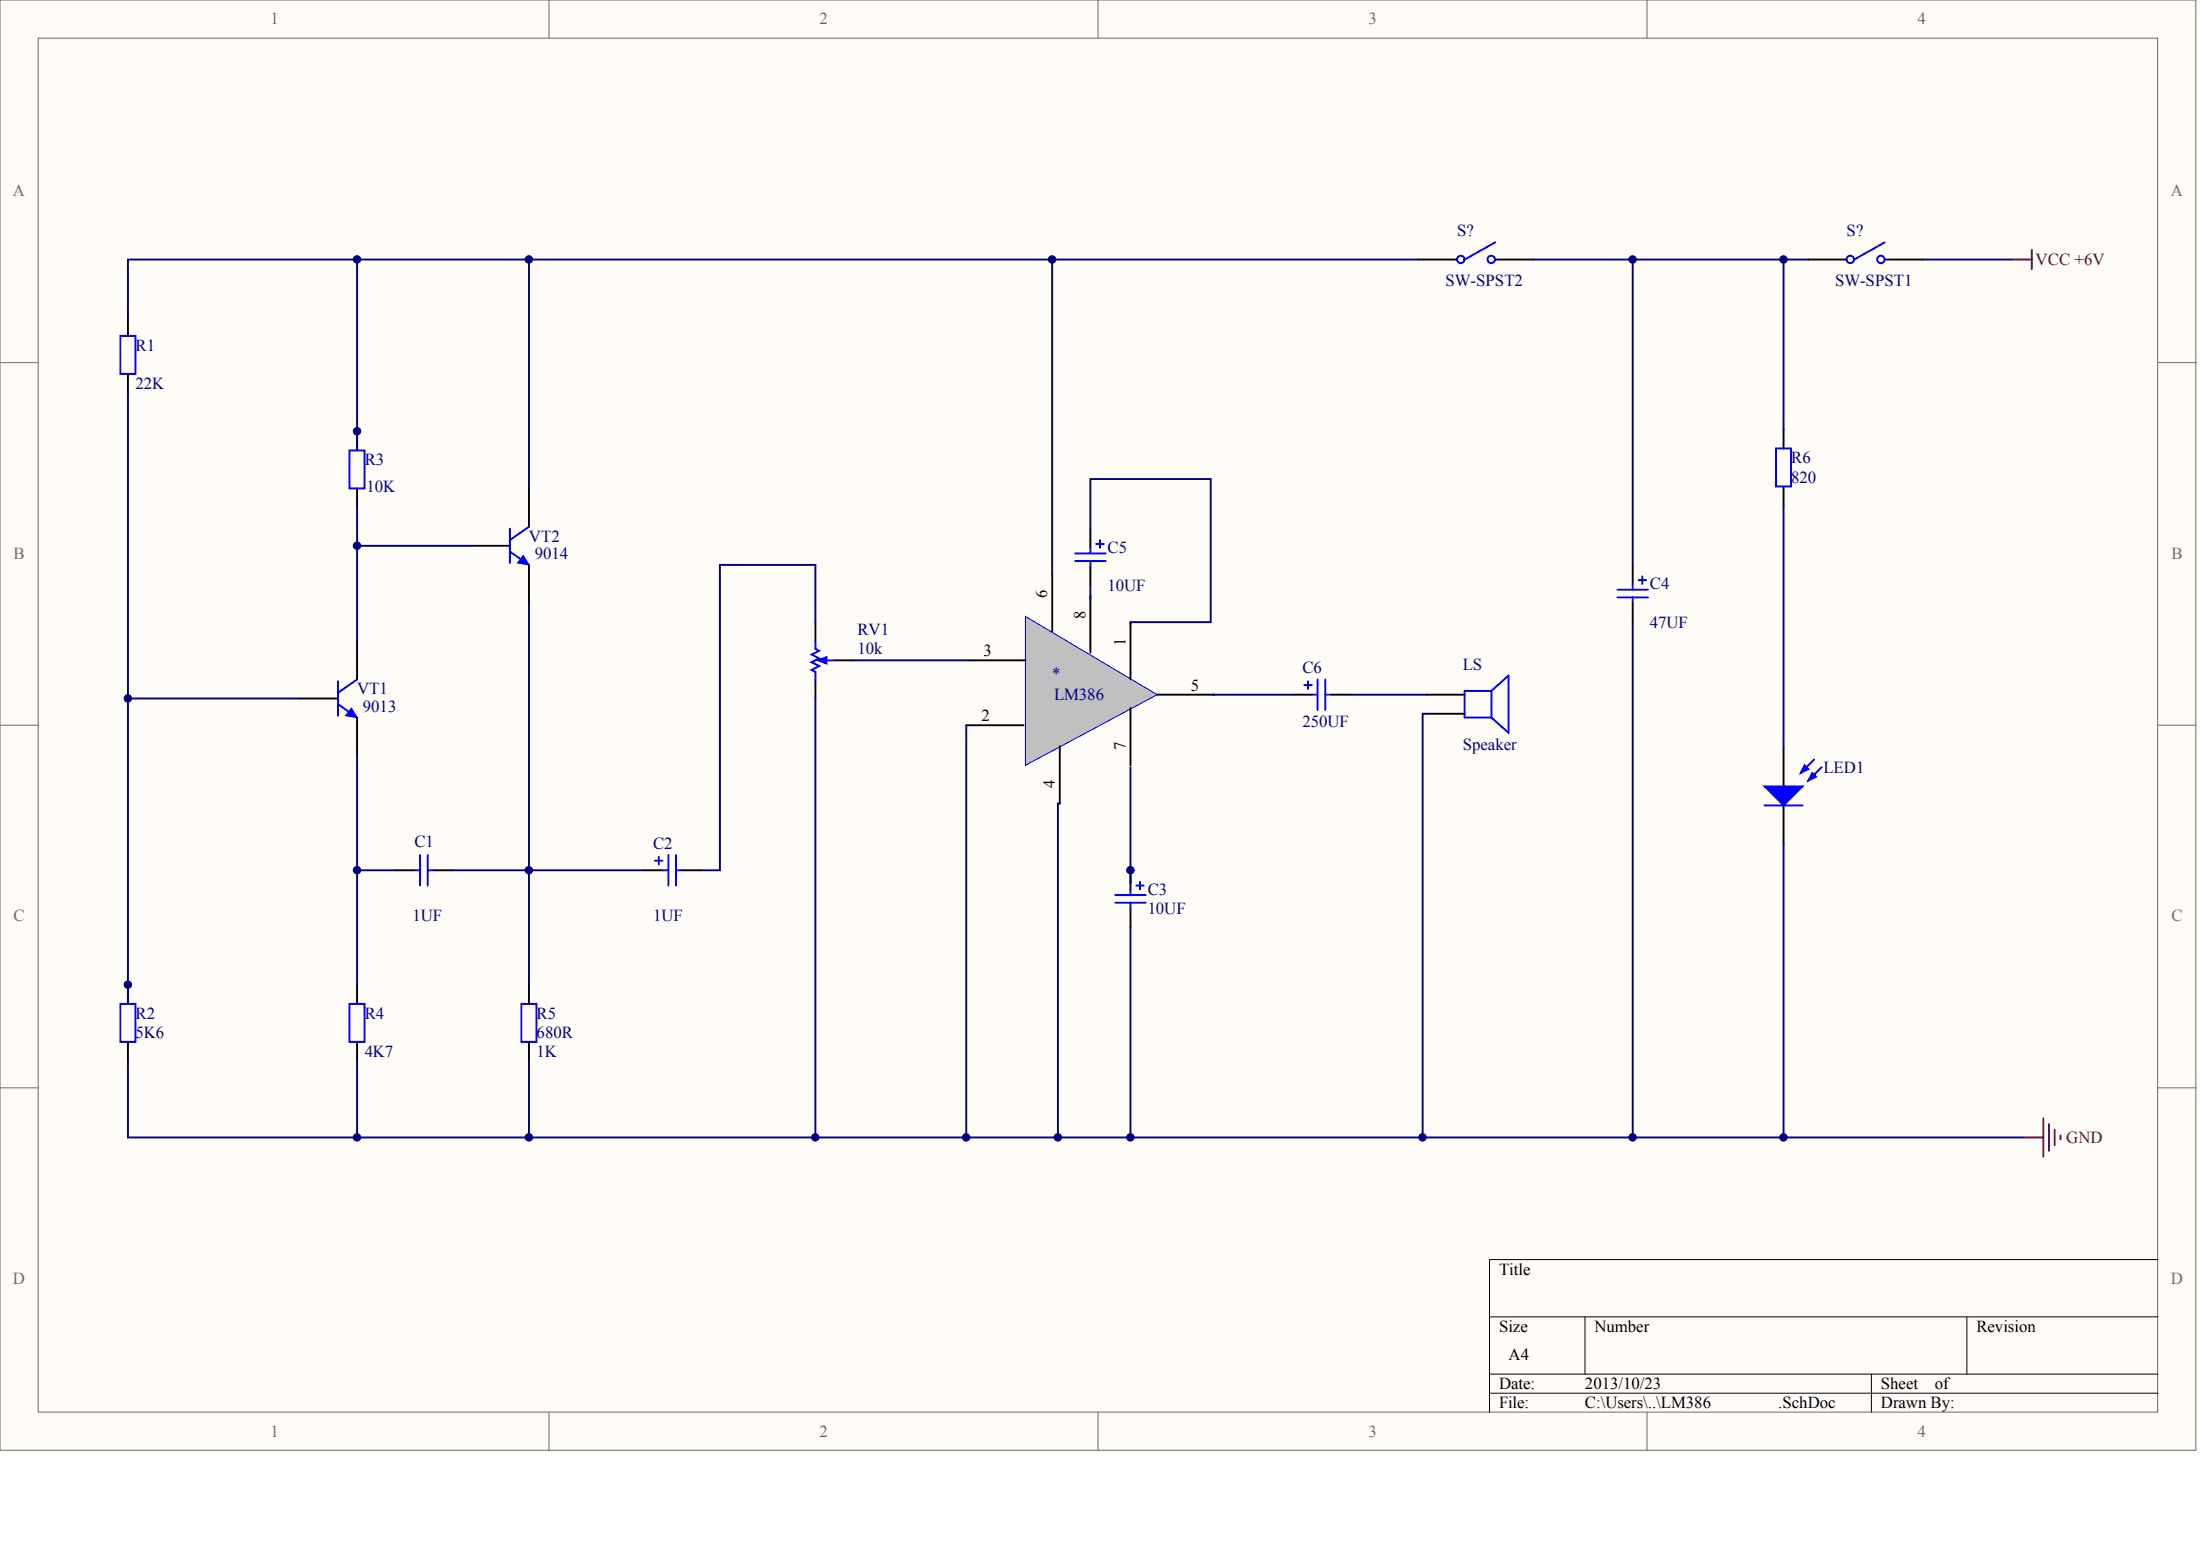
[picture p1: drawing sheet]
<svg xmlns="http://www.w3.org/2000/svg" width="840mm" height="594mm" viewBox="0 0 840 594" stroke-linecap="round" stroke-linejoin="round" font-family="sans-serif">
<g fill="#fffcf8" stroke="#696969" stroke-width=".38">
<path d="M0 0h838v553.4h-838z"/>
<path d="M14.6 14.6h808.8v524.2h-808.8z"/>
</g>
<path d="M209.5 0v14.6M419 0v14.6M628.6 0v14.6M0 138.4h14.6M823.5 138.4h14.6M0 276.7h14.6M823.5 276.7h14.6M0 415.1h14.6M823.5 415.1h14.6M209.5 538.9v14.5M419 538.9v14.5M628.6 538.9v14.5" fill="none" stroke="#696969" stroke-width=".38"/>
<path d="M823.5 480.6h-255.1v58.3M568.4 502.5h255.1M604.9 502.5v21.8M750.6 502.5v21.8M568.4 524.3h255.1M568.4 531.6h255.1M714.2 524.3v14.6" fill="none" stroke="#000" stroke-width=".38"/>
<g fill="none" stroke="#000" stroke-width=".73">
<path d="M690.2 99h14.5M719.3 99h14.6M48.8 120.9v7.3M48.8 142.7v7.3M136.3 164.6v7.3M136.3 186.4v7.3M201.9 186.4v14.6M180 208.3h14.6M201.9 215.5v14.6M311.2 237.4v7.3M136.3 244.7v14.5M311.2 259.2v7.3"/>
<path d="M318.5 252h7.3M114.4 266.5h14.6M136.3 273.8v14.6M544.4 265.1h14.6M544.4 272.3h14.6M680.7 285.5v14.5M680.7 307.3v14.6M150.9 332.1h7.2M165.4 332.1h7.3M245.6 332.1h7.3M260.2 332.1h7.3M48.8 375.7v7.3"/>
<path d="M201.9 375.7v7.3M48.8 397.6v7.3M201.9 397.6v7.3"/>
</g>
<g fill="none" stroke="#00f" stroke-width=".73">
<path d="M719.3 92.5l-11.7 6.5M45.9 128.2h5.8v14.4h-5.8zM133.4 171.9h5.7v14.4h-5.7zM194.6 210.4l7.3 5.1M194.6 201.7v13.1M201.9 201l-7.3 5.1M129 260v13.1M136.3 259.2l-7.3 5.1M311.2 244.7v2.9l1.4 .7-2.9 1.5 2.9 1.4-2.9 1.5 2.9 1.4-2.9 1.5 1.5 .7v2.9M315.6 252h2.9M129 268.7l7.3 5.1M569.2 263.6l6.5-5.8v21.8l-6.5-5.8"/>
<path d="M569.2 263.6v10.2M569.2 263.6h-10.2v10.2h10.2M692.3 289.8l-5.1 5.1M695.3 292.7l-5.1 5.1M673.4 307.3h14.6M158.1 332.1h2.2M160.3 326.2v11.7M163.2 332.1h2.2M163.2 326.2v11.7M250 328.4h2.9M251.4 327v2.9M252.9 332.1h2.2"/>
<path d="M255.1 326.2v11.7M258 332.1h2.2M258 326.2v11.7M45.9 383h5.8v14.5h-5.8zM199 383h5.7v14.5h-5.7z"/>
<circle cx="706.2" cy="99" r="1.42"/>
<circle cx="717.8" cy="99" r="1.42"/>
</g>
<g fill="#00f" stroke="#00f" stroke-width=".38">
<path d="M311.9 252l3.7-1.5v2.9z"/>
<path d="M134.1 270.2l2.2 3.6-4.4-.7z"/>
<path d="M199.7 211.9l2.2 3.6-4.4-.7z"/>
</g>
<g fill="#00f" stroke="#00f" stroke-width=".73">
<path d="M673.4 300h14.6l-7.3 7.3z"/>
<path d="M691.6 294.9l1.5 1.5-2.9 1.4z"/>
<path d="M688.7 292l1.5 1.5-3 1.4z"/>
</g>
<path d="M136.3 99h65.6v87.4M48.8 120.9v-21.9h87.5v72.9M48.8 150v233M136.3 193.7v51M136.3 208.3h43.7M201.9 230.1v102h43.7M48.8 266.5h65.6M172.7 332.1h29.2v43.6M201.9 404.9v29.1" fill="none" stroke="#000080" stroke-width=".73"/>
<path d="M391.4 235.2l50.2 29.9-50.2 26.9z" fill="#c0c0c0" stroke="#00f" stroke-width=".38"/>
<g fill="none" stroke="#000" stroke-width=".73">
<path d="M541.5 99h14.6M570.6 99h14.6M680.7 163.8v7.3M680.7 185.7v7.3M401.6 219.2v21.8M416.1 201.7v7.3M416.1 216.3v7.3M623.1 215.5v7.3M416.1 227.2v21.8M431.4 237.4v21.8M623.1 230.1v7.3M369.5 252h21.9"/>
<path d="M368.8 276.7h21.8M431.4 270.2v21.8M441.6 265.1h21.9M493.4 265.1h7.3M508 265.1h7.2M404.5 284.7v21.9M431.4 332.1v7.2M431.4 346.6v7.3M136.3 375.7v7.3M136.3 397.6v7.3"/>
</g>
<g fill="none" stroke="#000080" stroke-width=".73">
<path d="M201.9 99h199.7v120.2M401.6 99h139.9M585.2 99h37.9M680.7 99h9.5M733.9 99h34.2M680.7 163.8v-64.8h-57.6v116.5M680.7 193v92.5M416.1 201.7v-18.9h45.9v54.6h-30.6v.7M311.2 237.4v-21.9h-36.4v116.6h-7.3M416.1 223.6v5.1M623.1 237.4v196.6h57.6v-112.1M325.8 252h43.7"/>
<path d="M311.2 266.5v167.5M368.8 276.7v157.3M462.8 265.1h30.6M515.2 265.1h29.2M544.4 272.3h-1.5v161.7M136.3 288.4v43.7h14.6M431.4 292.7v44.5M404.5 306.6h-.8v127.4M136.3 332.1v43.6M431.4 353.9v80.1h191.7M48.8 404.9v29.1h382.6M136.3 404.9v29.1"/>
<path d="M680.7 434h91.8"/>
</g>
<g fill="none" stroke="#00f" stroke-width=".73">
<path d="M570.6 92.5l-11.6 6.5M677.8 171.1h5.7v14.5h-5.7zM410.3 211.2h11.7M410.3 214.1h11.7M416.1 209v2.2M416.1 214.1v2.2M418.3 207.5h2.9M419.8 206.1v2.9M626.8 219.9v2.9M617.3 225h11.6M617.3 227.9h11.6M623.1 222.8v2.2"/>
<path d="M623.1 227.9v2.2M625.3 221.4h2.9M499.2 260v2.9M502.9 259.2v11.7M505.8 259.2v11.7M497.8 261.4h2.9M500.7 265.1h2.2M505.8 265.1h2.2M431.4 339.3v2.2M433.6 337.9h2.9M435.1 336.4v2.9M425.6 341.5h11.7"/>
<path d="M425.6 344.4h11.7M431.4 344.4v2.2M133.4 383h5.7v14.5h-5.7z"/>
<circle cx="557.5" cy="99" r="1.42"/>
<circle cx="569.1" cy="99" r="1.42"/>
</g>
<path d="M768.1 99h7.3M775.4 95.4v7.3M772.5 434h7.3M779.8 426.7v14.6M782 428.9v10.2M784.2 431.1v5.8M786.4 433.3v1.4" fill="none" stroke="#800000" stroke-width=".73"/>
<g fill="#000080" stroke="#000080" stroke-width=".38">
<circle cx="48.8" cy="375.7" r="1.42"/>
<circle cx="48.8" cy="266.5" r="1.42"/>
<circle cx="136.2" cy="434" r="1.42"/>
<circle cx="136.2" cy="332" r="1.42"/>
<circle cx="136.2" cy="208.2" r="1.42"/>
<circle cx="136.2" cy="164.5" r="1.42"/>
<circle cx="136.2" cy="99" r="1.42"/>
<circle cx="201.8" cy="434" r="1.42"/>
<circle cx="201.8" cy="332" r="1.42"/>
<circle cx="201.8" cy="99" r="1.42"/>
<circle cx="311.2" cy="434" r="1.42"/>
<circle cx="368.7" cy="434" r="1.42"/>
<circle cx="401.5" cy="99" r="1.42"/>
<circle cx="403.7" cy="434" r="1.42"/>
<circle cx="431.4" cy="434" r="1.42"/>
<circle cx="431.4" cy="332" r="1.42"/>
<circle cx="542.9" cy="434" r="1.42"/>
<circle cx="623.1" cy="434" r="1.42"/>
<circle cx="623.1" cy="99" r="1.42"/>
<circle cx="680.6" cy="434" r="1.42"/>
<circle cx="680.6" cy="99" r="1.42"/>
</g>
<g font-size="6.4" fill="#696969">
<text x="103.2" y="9.3">1</text>
<text x="312.7" y="9.3">2</text>
<text x="522.2" y="9.3">3</text>
<text x="731.8" y="9.3">4</text>
<text x="5" y="74.9">A</text>
<text x="828.5" y="74.9">A</text>
<text x="5.2" y="213.2">B</text>
<text x="828.7" y="213.2">B</text>
<text x="5.2" y="351.6">C</text>
<text x="828.7" y="351.6">C</text>
<text x="5" y="490">D</text>
<text x="828.5" y="490">D</text>
<text x="103.2" y="548.2">1</text>
<text x="312.7" y="548.2">2</text>
<text x="522.2" y="548.2">3</text>
<text x="731.8" y="548.2">4</text>
</g>
<g font-size="6.4" fill="#000080">
<text x="556.1" y="90.2">S?</text>
<text x="704.7" y="90.2">S?</text>
<text x="551.7" y="109.1">SW-SPST2</text>
<text x="700.4" y="109.1">SW-SPST1</text>
<text x="51.7" y="133.9">R1</text>
<text x="51.7" y="148.4">22K</text>
<text x="139.2" y="177.6">R3</text>
<text x="683.6" y="176.8">R6</text>
<text x="683.6" y="184.1">820</text>
<text x="139.9" y="187.8">10K</text>
<text x="201.9" y="206.7">VT2</text>
<text x="204.1" y="213.2">9014</text>
<text x="422.7" y="211.1">C5</text>
<text x="422.7" y="225.6">10UF</text>
<text x="629.7" y="224.9">C4</text>
<text x="629.7" y="239.5">47UF</text>
<text x="327.2" y="242.4">RV1</text>
<text x="327.2" y="249.7">10k</text>
<text x="497" y="256.9">C6</text>
<text x="558.2" y="255.5">LS</text>
<text x="401.6" y="259.1">*</text>
<text x="136.3" y="264.9">VT1</text>
<text x="402.3" y="267.1">LM386</text>
<text x="138.5" y="271.5">9013</text>
<text x="497" y="277.3">250UF</text>
<text x="558.2" y="286.1">Speaker</text>
<text x="696" y="294.8">LED1</text>
<text x="158.1" y="323.2">C1</text>
<text x="249.2" y="323.9">C2</text>
<text x="438" y="341.4">C3</text>
<text x="157.4" y="351.6">1UF</text>
<text x="249.2" y="351.6">1UF</text>
<text x="438" y="348.7">10UF</text>
<text x="51.7" y="388.7">R2</text>
<text x="139.2" y="388.7">R4</text>
<text x="204.8" y="388.7">R5</text>
<text x="51.7" y="396">5K6</text>
<text x="204.8" y="396">680R</text>
<text x="139.2" y="403.3">4K7</text>
<text x="204.8" y="403.3">1K</text>
</g>
<g font-size="6.4" fill="#800000">
<text x="776.9" y="101.1">VCC +6V</text>
<text x="788.5" y="436.1">GND</text>
</g>
<g font-size="6.4">
<text x="375.3" y="250.4">3</text>
<text x="454.5" y="263.5">5</text>
<text x="374.6" y="275.1">2</text>
<text x="572.1" y="486.3">Title</text>
<text x="572.1" y="508.2">Size</text>
<text x="608.5" y="508.2">Number</text>
<text x="754.3" y="508.2">Revision</text>
<text x="575.7" y="519.1">A4</text>
<text x="572.1" y="530">Date:</text>
<text x="604.9" y="530">2013/10/23</text>
<text x="717.8" y="530">Sheet</text>
<text x="738.4" y="530">of</text>
<text x="572.1" y="537.3">File:</text>
<text x="604.9" y="537.3">C:\Users\..\LM386</text>
<text x="678.7" y="537.3">.SchDoc</text>
<text x="717.8" y="537.3">Drawn By:</text>
</g>
<g font-size="6.3">
<text x="399.7" y="228.3" transform="rotate(-90 399.7 228.3)">6</text>
<text x="414.3" y="236.3" transform="rotate(-90 414.3 236.3)">8</text>
<text x="429.6" y="246.5" transform="rotate(-90 429.6 246.5)">1</text>
<text x="429.6" y="286.2" transform="rotate(-90 429.6 286.2)">7</text>
<text x="402.6" y="300.7" transform="rotate(-90 402.6 300.7)">4</text>
</g>
</svg>
